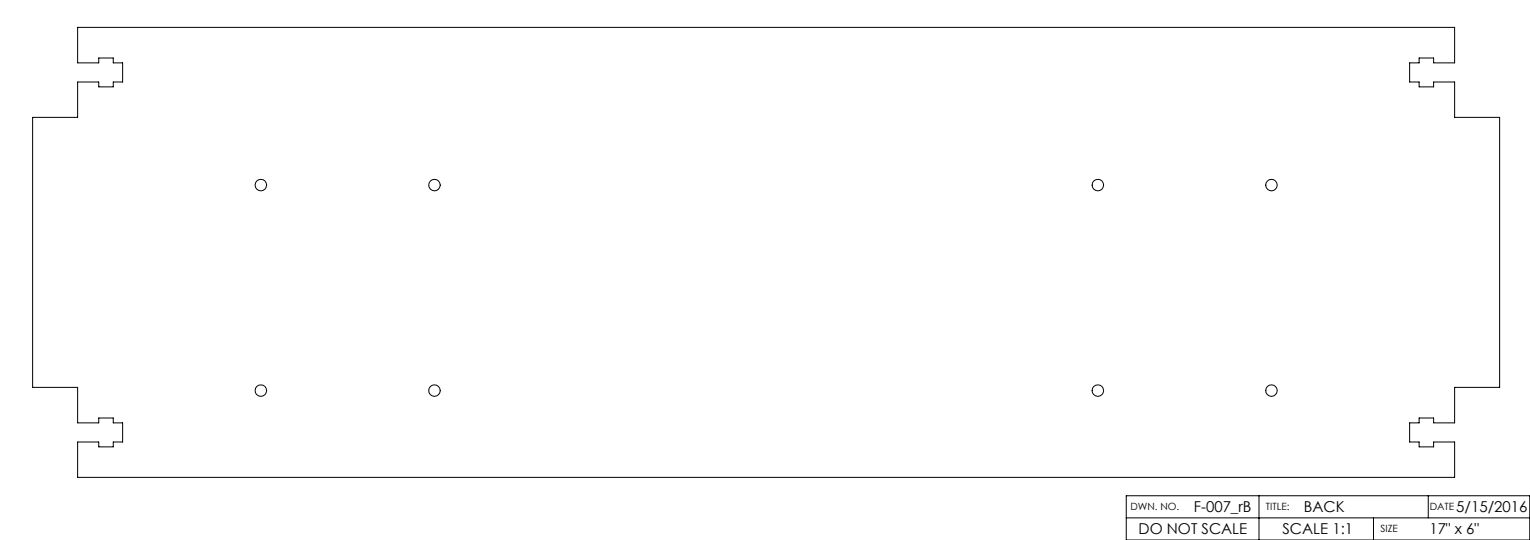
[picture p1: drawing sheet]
<svg xmlns="http://www.w3.org/2000/svg" width="432mm" height="152mm" viewBox="0 0 432 152" stroke-linecap="round" stroke-linejoin="round" font-family="sans-serif">
<!-- layer: Layer 1 -->
<g fill="none" stroke="#000" stroke-width=".28">
<path d="M21.9 7.7h388.6v10h-5.9v-1.3h-4.1v1.3h-2.7v5.4h2.7v1.4h4.1v-1.4h5.9v10h12.7v76.2h-12.7v10h-5.9v-1.3h-4.1v1.3h-2.7v5.4h2.7v1.4h4.1v-1.4h5.9v10h-388.6v-10h6v1.4h4.1v-1.4h2.6v-5.4h-2.6v-1.3h-4.1v1.3h-6v-10h-12.7v-76.2h12.7v-10h6v1.4h4.1v-1.4h2.6v-5.4h-2.6v-1.3h-4.1v1.3h-6zM317.9 139.9h113.8v12.5h-113.8zM355.3 139.9v12.5M403.1 139.9v6.3M317.9 146.2h113.8M387.6 146.2v6.2"/>
<circle cx="73.6" cy="52.2" r="1.63"/>
<circle cx="122.6" cy="52.2" r="1.63"/>
<circle cx="309.9" cy="52.2" r="1.63"/>
<circle cx="358.8" cy="52.2" r="1.62"/>
<circle cx="73.6" cy="110.2" r="1.63"/>
<circle cx="122.6" cy="110.2" r="1.63"/>
<circle cx="309.9" cy="110.2" r="1.63"/>
<circle cx="358.8" cy="110.2" r="1.62"/>
</g>
<g font-size="4.2">
<text x="336.9" y="144.6">F-007_rB</text>
<text x="368" y="144.6">BACK</text>
<text x="411" y="144.6">5/15/2016</text>
<text x="321.3" y="150.8">DO NOT SCALE</text>
<text x="361.9" y="150.8">SCALE 1:1</text>
<text x="403.4" y="150.8">17&quot; x 6&quot;</text>
</g>
<g font-size="2.8">
<text x="319" y="144">DWN. NO.</text>
<text x="357.3" y="144">TITLE:</text>
<text x="403.5" y="144">DATE</text>
<text x="389.6" y="150.2">SIZE</text>
</g>
</svg>
